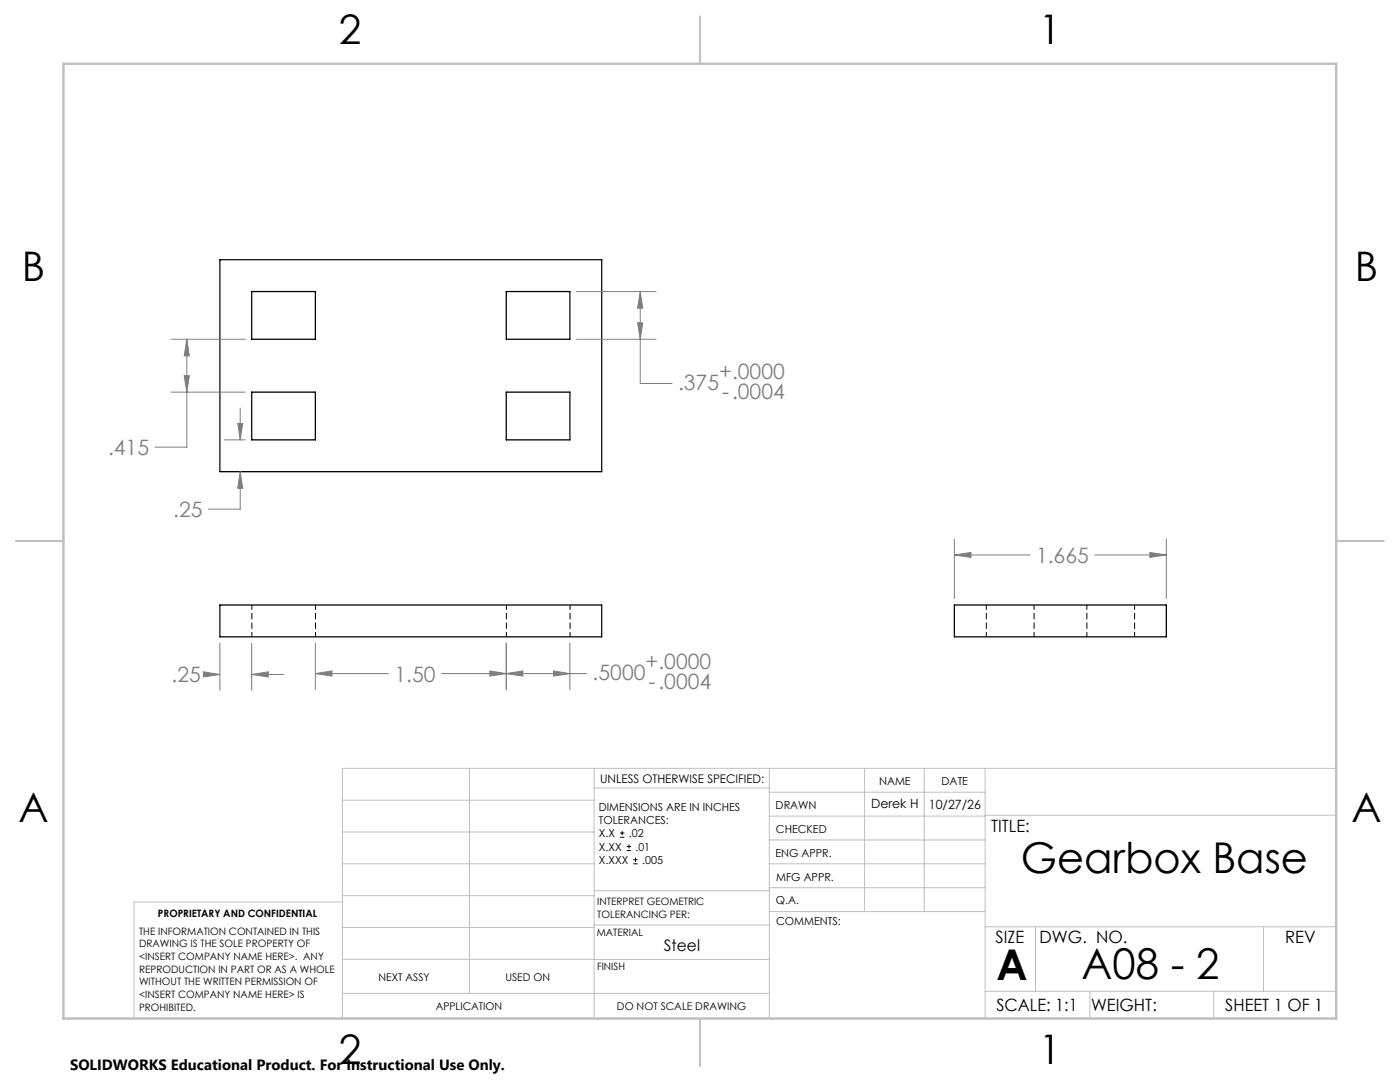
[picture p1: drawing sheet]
<svg xmlns="http://www.w3.org/2000/svg" width="279mm" height="216mm" viewBox="0 0 279 216" stroke-linecap="round" stroke-linejoin="round" font-family="sans-serif">
<path d="M50.3 127.1v-6.4M63 127.1v-6.4M101.1 127.1v-6.4M113.8 127.1v-6.4M196.8 127.1v-6.4M206.4 127.1v-6.4M216.9 127.1v-6.4M226.4 127.1v-6.4" fill="none" stroke="#000" stroke-width=".2" stroke-dasharray="1.3 .6" stroke-dashoffset=".3" stroke-linecap="butt"/>
<path d="M43.9 51.8h76.2v42.3h-76.2zM50.2 58.2h12.7v9.5h-12.7zM101 58.2h12.7v9.5h-12.7zM50.2 78.2h12.7v9.6h-12.7zM101 78.2h12.7v9.6h-12.7zM43.9 120.7h76.2v6.4h-76.2zM190.5 120.7h42.3v6.4h-42.3z" fill="none" stroke="#000" stroke-width=".25"/>
<path d="M101 128.3v9.3M101 134.4h16.1M110.5 133.9l3.2 .5-3.2 .5zM113.7 128.3v9.3" fill="none" stroke="#808080" stroke-width=".2"/>
<g fill="none" stroke="#c0c0c0" stroke-width=".2">
<path d="M68.3 159.7h50.3M93.7 153.3v44.9M118.6 153.3v49.9M118.6 157.2h34.9M153.5 153.3v49.9M153.5 158.1h43.1M172.5 153.3v28.6M184.4 153.3v28.6M196.6 153.3v49.9M266.7 153.3h-198.4v49.9M68.3 178.7h50.3M68.3 172.4h50.3"/>
<path d="M68.3 166h50.3M68.3 180h-41.6v23.2M118.6 177.7h35M153.5 167.6h43.1M153.5 162.8h43.1M153.5 172.4h43.1M153.5 177.1h43.1M196.6 162.7h70.1M68.3 198.2h85.2M68.3 191.4l85.2 .1M68.3 185.1h50.3M118.6 184.6h35"/>
<path d="M153.6 181.9h43M196.6 197.8h70.1M196.6 184.9h70.1M206.7 184.9v12.9M217.5 197.8v5.4M242.2 197.8v5.4M252.2 184.9v12.9"/>
</g>
<path d="M139.7 3.2v9.5M3.1 107.9h9.6M266.7 107.9h9.5M139.7 203.2v9.6" fill="none" stroke="#c0c0c0" stroke-width=".25"/>
<path d="M12.7 12.7h254v190.5h-254z" fill="none" stroke="#c0c0c0" stroke-width=".5"/>
<path d="M110.5 133.9l3.2 .5-3.2 .5z" fill="#808080"/>
<path d="M101 134.4l3.4-.5v1z" fill="none" stroke="#808080" stroke-width=".2"/>
<path d="M101 134.4l3.4-.5v1z" fill="#808080"/>
<path d="M62.9 134.4l3.4-.5v1zM62.9 128.3v9.3M62.9 134.4h14.6M88.1 134.4h12.9M101 128.3v9.3" fill="none" stroke="#808080" stroke-width=".2"/>
<path d="M62.9 134.4l3.4-.5v1z" fill="#808080"/>
<path d="M97.8 133.9l3.2 .5-3.2 .5z" fill="none" stroke="#808080" stroke-width=".2"/>
<path d="M97.8 133.9l3.2 .5-3.2 .5z" fill="#808080"/>
<path d="M41.2 134.6h2.7M43.9 128.3v9.5M50.2 134.6l3.4-.5v1zM50.2 128.3v9.5M50.2 134.6h6.4" fill="none" stroke="#808080" stroke-width=".2"/>
<path d="M50.2 134.6l3.4-.5v1z" fill="#808080"/>
<path d="M40.6 134.1l3.3 .5-3.3 .5z" fill="none" stroke="#808080" stroke-width=".2"/>
<path d="M40.6 134.1l3.3 .5-3.3 .5z" fill="#808080"/>
<path d="M115 58.2h16M127.8 58.2l.5 3.3h-1.1zM127.8 58.2v18.3h6.3M115 67.7h16" fill="none" stroke="#808080" stroke-width=".2"/>
<path d="M127.8 58.2l.5 3.3h-1.1z" fill="#808080"/>
<path d="M127.2 64.4h1.1l-.5 3.3z" fill="none" stroke="#808080" stroke-width=".2"/>
<path d="M127.2 64.4h1.1l-.5 3.3z" fill="#808080"/>
<path d="M34.1 78.2h14.9M34.1 67.7h14.9M36.8 75h1l-.5 3.2zM37.3 67.7v21.5h-6.4" fill="none" stroke="#808080" stroke-width=".2"/>
<path d="M36.8 75h1l-.5 3.2z" fill="#808080"/>
<path d="M37.3 67.7l.5 3.3h-1z" fill="none" stroke="#808080" stroke-width=".2"/>
<path d="M37.3 67.7l.5 3.3h-1z" fill="#808080"/>
<path d="M44.8 87.8h4.2M47.4 84.5h1l-.5 3.3zM47.9 94.1v7.5h-6.3M47.9 81.4v6.4" fill="none" stroke="#808080" stroke-width=".2"/>
<path d="M47.4 84.5h1l-.5 3.3z" fill="#808080"/>
<path d="M47.9 94.1l.5 3.3h-1z" fill="none" stroke="#808080" stroke-width=".2"/>
<path d="M47.9 94.1l.5 3.3h-1z" fill="#808080"/>
<path d="M190.5 110.7l3.3-.5v1zM190.5 107.6v11.9M190.5 110.7h15.1M218.5 110.7h14.3M232.8 107.6v11.9" fill="none" stroke="#808080" stroke-width=".2"/>
<path d="M190.5 110.7l3.3-.5v1z" fill="#808080"/>
<path d="M229.5 110.2l3.3 .5-3.3 .5z" fill="none" stroke="#808080" stroke-width=".2"/>
<path d="M229.5 110.2l3.3 .5-3.3 .5z" fill="#808080"/>
<path d="M123.8 167.1h.8M123.8 166.2h.8M124.2 165.8v.9M125.1 169.7h.8M125.1 168.9h.8M125.5 168.5v.8M126.4 172.4h.8M126.4 171.6h.8M126.8 171.1v.9" fill="none" stroke="#000" stroke-width=".2"/>
<g font-size="8.5">
<text x="203.7" y="174.2">Gearbox Base</text>
<text x="198.9" y="195.5">A</text>
<text x="215.9" y="195.4">A08 - 2</text>
</g>
<g font-size="8.1">
<text x="67.6" y="8.9">2</text>
<text x="207.3" y="8.9">1</text>
<text x="4.4" y="56.2">B</text>
<text x="270.4" y="56.2">B</text>
<text x="3.7" y="164.1">A</text>
<text x="269.7" y="164.1">A</text>
<text x="67.6" y="212.4">2</text>
<text x="207.3" y="212.4">1</text>
</g>
<g font-size="4.2" fill="#808080">
<text x="135.3" y="77.8">.375</text>
<text x="143.5" y="75.6">+.0000</text>
<text x="144.1" y="79.7">-.0004</text>
<text x="21.6" y="90.8">.415</text>
<text x="34.6" y="103.2">.25</text>
<text x="206.8" y="112.3">1.665</text>
<text x="34.2" y="136.2">.25</text>
<text x="78.7" y="136">1.50</text>
<text x="118.3" y="135.7">.5000</text>
<text x="128.8" y="133.5">+.0000</text>
<text x="129.4" y="137.6">-.0004</text>
</g>
<g font-size="3.4">
<text x="197.8" y="166">TITLE:</text>
<text x="198.7" y="188.1">SIZE</text>
<text x="207.5" y="188.1">DWG. NO.</text>
<text x="256.5" y="188.2">REV</text>
<text x="198.8" y="201.7">SCALE: 1:1</text>
<text x="217.7" y="201.8">WEIGHT:</text>
<text x="244.5" y="201.7">SHEET 1 OF 1</text>
</g>
<text font-size="3.2" x="132.5" y="189.8">Steel</text>
<text font-size="3" x="14" y="213.5">SOLIDWORKS Educational Product. For Instructional Use Only.</text>
<g font-size="2.5">
<text x="173.8" y="161.3">Derek H</text>
<text x="185.4" y="161.4">10/27/26</text>
</g>
<text font-size="2.4" x="119.8" y="156.2">UNLESS OTHERWISE SPECIFIED:</text>
<g font-size="2.2">
<text x="119.5" y="161.8">DIMENSIONS ARE IN INCHES</text>
<text x="154.8" y="161.4">DRAWN</text>
<text x="175.4" y="156.6">NAME</text>
<text x="187.9" y="156.7">DATE</text>
<text x="119.5" y="164.4">TOLERANCES:</text>
<text x="119.5" y="167.1">X.X</text>
<text x="125.5" y="167.1">.02</text>
<text x="154.9" y="166.3">CHECKED</text>
<text x="119.5" y="169.7">X.XX</text>
<text x="119.5" y="172.4">X.XXX</text>
<text x="126.8" y="169.7">.01</text>
<text x="128.2" y="172.4">.005</text>
<text x="154.8" y="170.9">ENG APPR.</text>
<text x="154.9" y="175.7">MFG APPR.</text>
<text x="154.9" y="180.4">Q.A.</text>
<text x="154.9" y="184.6">COMMENTS:</text>
</g>
<g font-size="2.1">
<text x="75.5" y="195.7">NEXT ASSY</text>
<text x="100.9" y="195.7">USED ON</text>
<text x="86.9" y="201.5">APPLICATION</text>
<text x="123.1" y="201.6">DO NOT SCALE DRAWING</text>
</g>
<g font-size="2">
<text x="31.5" y="182.9">PROPRIETARY AND CONFIDENTIAL</text>
<text x="119.2" y="180.6">INTERPRET GEOMETRIC</text>
<text x="119.2" y="183.1">TOLERANCING PER:</text>
<text x="27.8" y="186.5">THE INFORMATION CONTAINED IN THIS</text>
<text x="27.8" y="189">DRAWING IS THE SOLE PROPERTY OF</text>
<text x="27.8" y="191.6">&lt;INSERT COMPANY NAME HERE&gt;. ANY</text>
<text x="119.1" y="186.7">MATERIAL</text>
<text x="27.8" y="194.1">REPRODUCTION IN PART OR AS A WHOLE</text>
<text x="27.8" y="196.6">WITHOUT THE WRITTEN PERMISSION OF</text>
<text x="119.1" y="193.5">FINISH</text>
<text x="27.8" y="199.1">&lt;INSERT COMPANY NAME HERE&gt; IS</text>
<text x="27.8" y="201.7">PROHIBITED.</text>
</g>
</svg>
